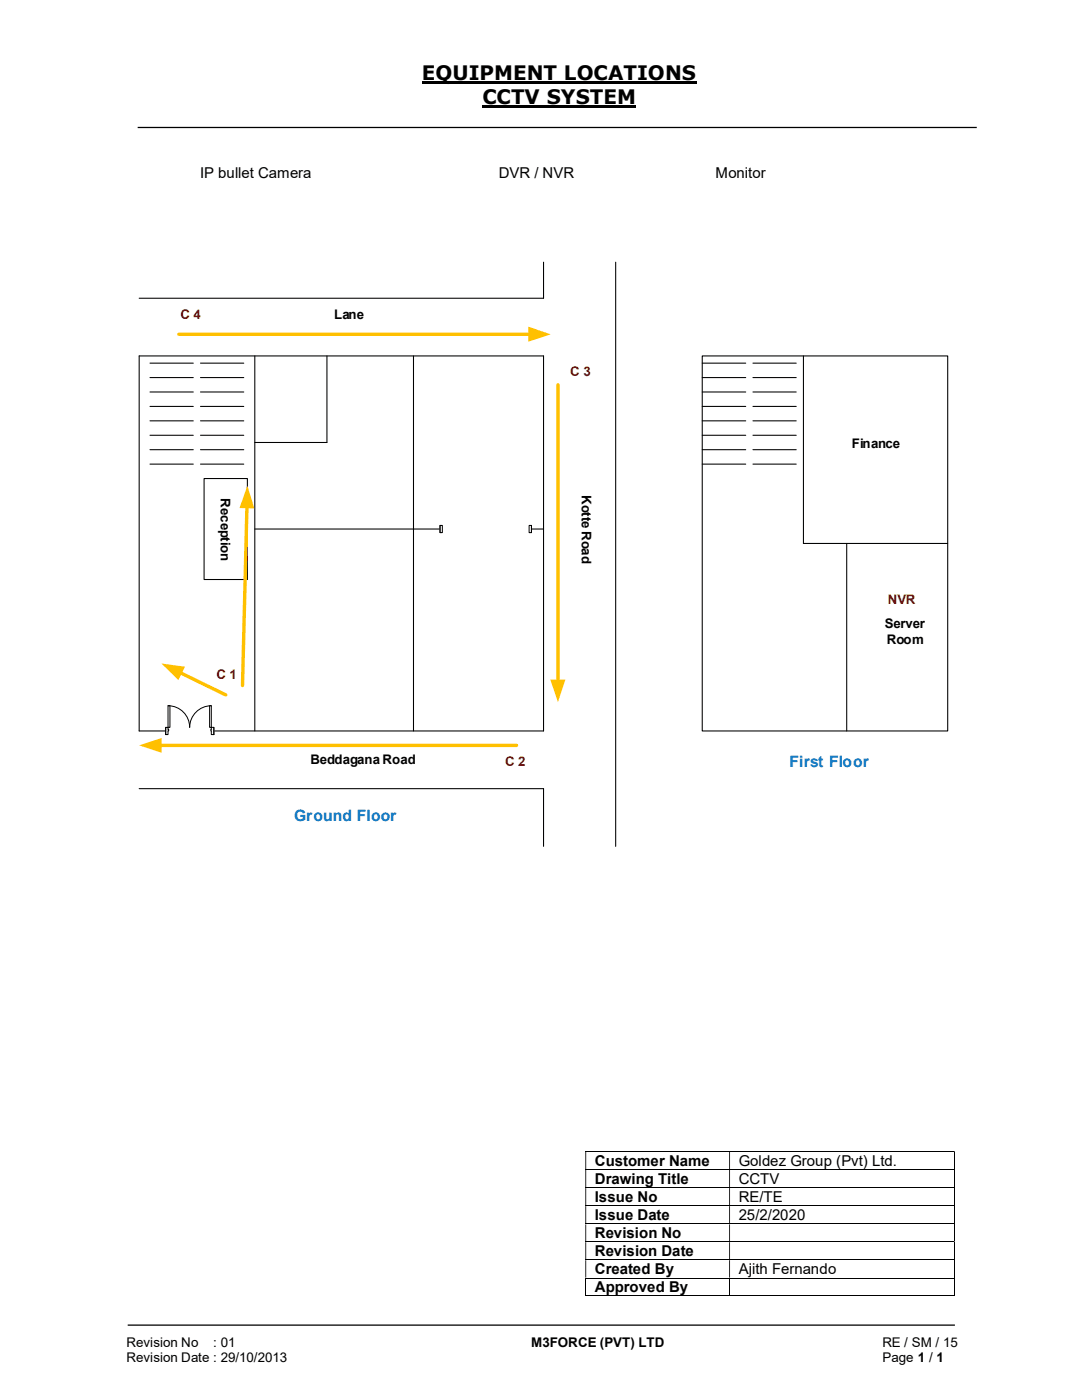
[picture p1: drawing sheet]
<svg xmlns="http://www.w3.org/2000/svg" width="216mm" height="279mm" viewBox="0 0 216 279" stroke-linecap="round" stroke-linejoin="round" font-family="sans-serif">
<path d="M84.2 16.5h54.8M96.3 21.3h30.7" fill="none" stroke="#000" stroke-width=".42"/>
<path d="M27.5 25.4h167.4M25.5 264.5h165" fill="none" stroke="#000" stroke-width=".25"/>
<g fill="none" stroke="#000" stroke-width=".2">
<path d="M116.8 229.8h73.6M116.8 233.4h73.6M116.8 237h73.6M190.5 229.9v3.4M190.5 233.5v3.4M190.5 237.1v3.4M116.8 240.6h73.6M116.8 244.3h73.6M116.8 247.8h73.6M116.8 251.4h73.6M116.8 255.1h73.6M116.8 258.6h28.7"/>
<path d="M116.9 255.1v3.6M145.6 255.1v3.6M145.7 258.6h44.7M190.5 240.7v3.5M190.5 244.3v3.4M190.5 247.9v3.4M190.5 251.5v3.5M190.5 255.1v3.6"/>
</g>
<g fill="#000">
<path d="M190.4 229.7h.1v.2h-.1zM116.8 229.9h.2v3.4h-.2zM145.5 229.9h.2v3.4h-.2z" fill-rule="evenodd"/>
<path d="M190.4 233.3h.1v.2h-.1zM116.8 233.5h.2v3.4h-.2zM145.5 233.5h.2v3.4h-.2z" fill-rule="evenodd"/>
<path d="M190.4 236.9h.1v.2h-.1zM116.8 237.1h.2v3.4h-.2zM145.5 237.1h.2v3.4h-.2z" fill-rule="evenodd"/>
<path d="M190.4 240.5h.1v.2h-.1zM116.8 240.7h.2v3.5h-.2zM145.5 240.7h.2v3.5h-.2z" fill-rule="evenodd"/>
<path d="M190.4 244.2h.1v.1h-.1zM116.8 244.3h.2v3.4h-.2zM145.5 244.3h.2v3.4h-.2z" fill-rule="evenodd"/>
<path d="M190.4 247.7h.1v.2h-.1zM116.8 247.9h.2v3.4h-.2zM145.5 247.9h.2v3.4h-.2z" fill-rule="evenodd"/>
<path d="M190.4 251.3h.1v.2h-.1zM116.8 251.5h.2v3.5h-.2zM145.5 251.5h.2v3.5h-.2z" fill-rule="evenodd"/>
</g>
<path d="M190.4 255h.1v.1h-.1zM190.4 258.6h.1v.1h-.1z" fill="#000"/>
<path d="M140.1 71h49v74.9h-49z" fill="#fff"/>
<path d="M140.1 71h49v74.9h-49z" fill="none" stroke="#000" stroke-width=".21"/>
<path d="M40.7 95.5h8.7v20.2h-8.7z" fill="#fff"/>
<g fill="none" stroke="#000" stroke-width=".21">
<path d="M108.5 52.3v7.2h-80.7M122.9 52.3v116.6M27.8 71h80.7v74.9h-80.7zM29.9 72.5h8.7M29.9 75.4h8.7M29.9 78.2h8.7M40 72.5h8.6M40 75.4h8.6M40 78.2h8.6M50.8 71v74.9M65.2 71v17.3h-14.4M82.5 71v74.9"/>
<path d="M160.3 71v37.5h28.8M29.9 81.1h8.7M29.9 84h8.7M29.9 86.9h8.7M29.9 89.7h8.7M29.9 92.6h8.7M40 81.1h8.6M40 84h8.6M40 86.9h8.6M40 89.7h8.6M40 92.6h8.6M40.7 95.5h8.7v20.2h-8.7z"/>
<path d="M50.8 105.6h57.7M169 108.5v37.4M27.8 157.4h80.7v11.5"/>
</g>
<path d="M35.7 66.7h70" fill="none" stroke="#ffc000" stroke-width=".68"/>
<path d="M105.4 65.2l4.5 1.5-4.5 1.5z" fill="#ffc000"/>
<path d="M35.9 134.2l9.1 4.5" fill="none" stroke="#ffc000" stroke-width=".68"/>
<path d="M32.2 132.4l4.7 .7-1.3 2.6z" fill="#ffc000"/>
<path d="M111.3 76.8v59.2" fill="none" stroke="#ffc000" stroke-width=".68"/>
<path d="M109.8 135.6h3l-1.5 4.5z" fill="#ffc000"/>
<path d="M31.9 148.8h71.2" fill="none" stroke="#ffc000" stroke-width=".68"/>
<path d="M27.8 148.8l4.5-1.5v2.9z" fill="#ffc000"/>
<path d="M49.3 101l-.9 35.8" fill="none" stroke="#ffc000" stroke-width=".68"/>
<path d="M49.4 96.9l1.4 4.6-3-.1z" fill="#ffc000"/>
<g fill="none" stroke="#000" stroke-width=".21">
<path d="M140.1 72.5h8.7M140.1 75.4h8.7M140.1 78.2h8.7M150.2 72.5h8.7M150.2 75.4h8.7M150.2 78.2h8.7M140.1 81.1h8.7M140.1 84h8.7M140.1 86.9h8.7M140.1 89.7h8.7M140.1 92.6h8.7M150.2 81.1h8.7"/>
<path d="M150.2 84h8.7M150.2 86.9h8.7M150.2 89.7h8.7M150.2 92.6h8.7"/>
</g>
<path d="M33.1 145.1h9.6v1.5h-9.6z" fill="#fff"/>
<path d="M33.1 145.1h9.6v1.5h-9.6z" fill="none" stroke="#fff" stroke-width=".2"/>
<path d="M42.2 145.2v1.4h.5v-1.4zM33.1 145.2h.4v1.4h-.4z" fill-rule="evenodd" fill="#fff"/>
<path d="M33.5 145.5v-.3h-.4v1.4h.4v-.7M42.2 145.5v-.3h.5v1.4h-.5v-.7" fill="none" stroke="#000" stroke-width=".2"/>
<path d="M42.1 145.5l.1 .4zM33.5 145.5h.2v.4h-.2z" fill-rule="evenodd" fill="#fff"/>
<path d="M33.1 145.2v1.4M33.5 140.8a4.3 4.3 0 0 1 4.3 4.4 4.3 4.3 0 0 1 4.4-4.4M33.5 145.5h.2v.4h-.2M42.2 145.5v.4M42.7 145.2v1.4" fill="none" stroke="#000" stroke-width=".2"/>
<path d="M33.5 140.8h.4v4.4h-.4z" fill-rule="evenodd" fill="#fff"/>
<path d="M33.5 140.8h.4v4.4h-.4z" fill="none" stroke="#000" stroke-width=".2"/>
<path d="M41.8 140.8h.4v4.4h-.4z" fill-rule="evenodd" fill="#fff"/>
<path d="M41.8 140.8h.4v4.4h-.4z" fill="none" stroke="#000" stroke-width=".2"/>
<path d="M87.8 104.8h18.2v1.5h-18.2z" fill="#fff"/>
<path d="M87.8 104.8h18.2v1.5h-18.2z" fill="none" stroke="#fff" stroke-width=".2"/>
<path d="M105.6 104.9v1.4h.4v-1.4zM87.8 104.9h.5v1.4h-.5z" fill-rule="evenodd" fill="#fff"/>
<path d="M87.8 104.9h.5v1.4h-.5zM87.8 104.9v1.4M105.6 104.9h.4v1.4h-.4zM106 104.9v1.4" fill="none" stroke="#000" stroke-width=".2"/>
<g font-size="4">
<text x="84.2" y="16">EQUIPMENT LOCATIONS</text>
<text x="96.3" y="20.8">CCTV SYSTEM</text>
</g>
<g font-size="3.1" fill="#0070c0">
<text x="157.5" y="153">First Floor</text>
<text x="58.7" y="163.9">Ground Floor</text>
</g>
<g font-size="3">
<text x="39.9" y="35.5">IP bullet Camera</text>
<text x="99.5" y="35.5">DVR / NVR</text>
<text x="142.8" y="35.5">Monitor</text>
<text x="118.7" y="232.7">Customer Name</text>
<text x="147.4" y="232.7">Goldez Group (Pvt) Ltd.</text>
<text x="118.7" y="236.3">Drawing Title</text>
<text x="118.7" y="239.9">Issue No</text>
<text x="147.4" y="236.3">CCTV</text>
<text x="147.4" y="239.9">RE/TE</text>
<text x="118.7" y="243.5">Issue Date</text>
<text x="147.4" y="243.5">25/2/2020</text>
<text x="118.7" y="247.1">Revision No</text>
<text x="118.7" y="250.7">Revision Date</text>
<text x="118.7" y="254.3">Created By</text>
<text x="118.7" y="257.9">Approved By</text>
<text x="147.4" y="254.3">Ajith Fernando</text>
</g>
<g font-size="2.7">
<text x="25.2" y="268.8">Revision No</text>
<text x="42.6" y="268.8">: 01</text>
<text x="106" y="268.8">M3FORCE (PVT) LTD</text>
<text x="176.1" y="268.8">RE / SM / 15</text>
<text x="25.2" y="271.8">Revision Date : 29/10/2013</text>
<text x="176.1" y="271.8">Page 1 / 1</text>
</g>
<g font-size="2.6" fill="#c00000">
<text x="36" y="63.6">C 4</text>
<text x="113.7" y="75.1">C 3</text>
<text x="177.2" y="120.5">NVR</text>
<text x="43.2" y="135.5">C 1</text>
<text x="100.8" y="152.8">C 2</text>
</g>
<g font-size="2.6">
<text x="66.7" y="63.6">Lane</text>
<text x="170" y="89.5">Finance</text>
<text x="44.1" y="99.5" transform="rotate(90 44.1 99.5)">Reception</text>
<text x="116.1" y="98.8" transform="rotate(90 116.1 98.8)">Kotte Road</text>
<text x="176.6" y="125.4">Server</text>
<text x="177" y="128.5">Room</text>
<text x="61.9" y="152.5">Beddagana Road</text>
</g>
</svg>
